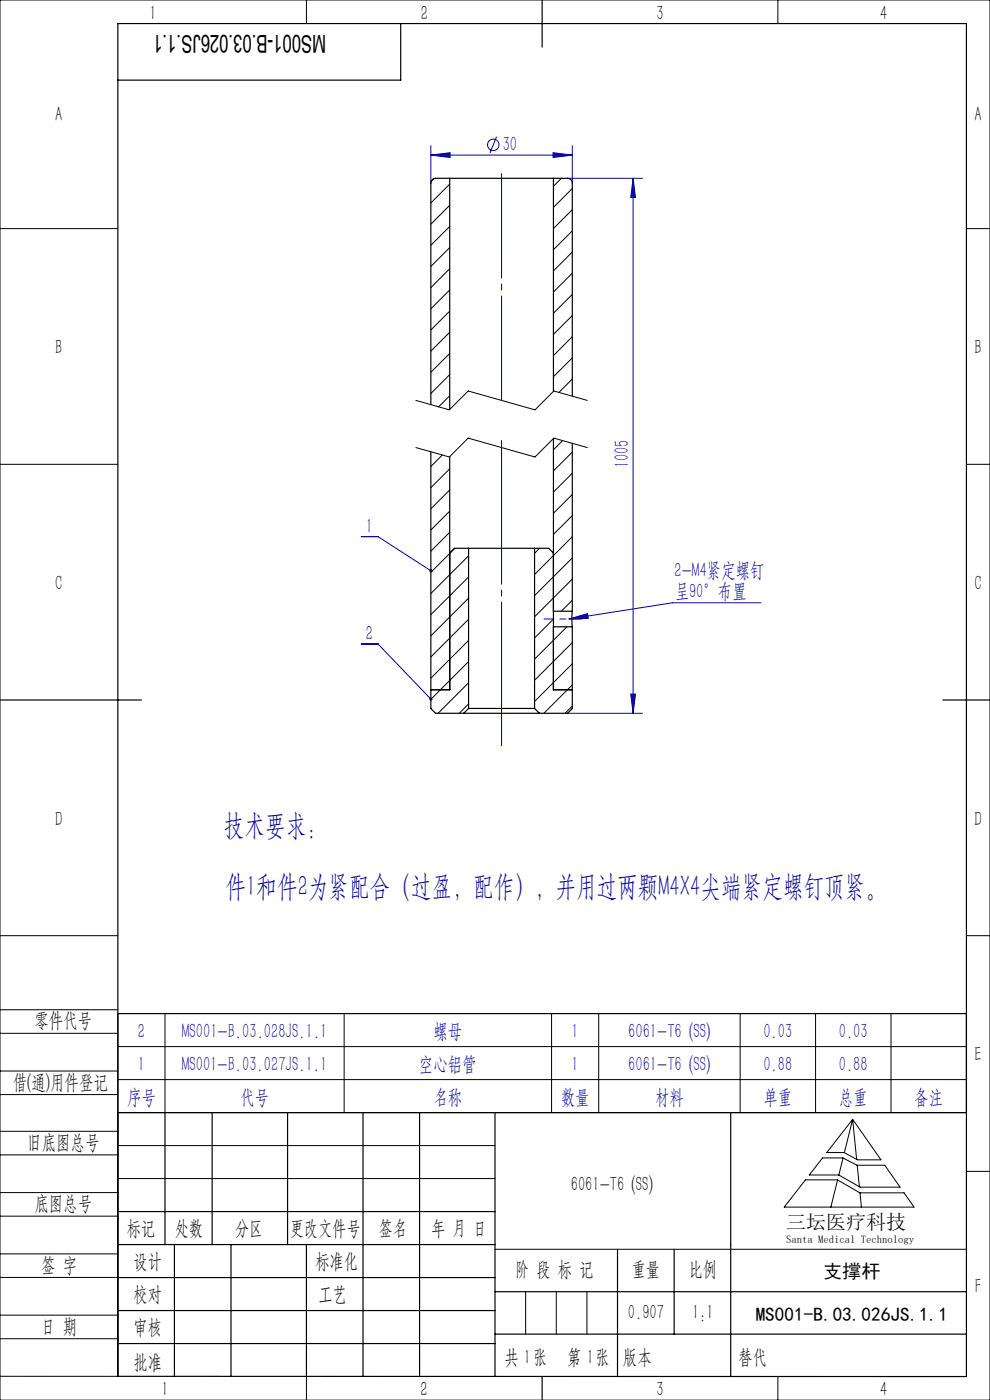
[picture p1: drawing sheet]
<svg xmlns="http://www.w3.org/2000/svg" width="210mm" height="297mm" viewBox="0 0 210 297" stroke-linecap="round" stroke-linejoin="round" font-family="sans-serif">
<g fill="none" stroke="#0000a0" stroke-width=".21">
<path d="M91.4 32.9l4.1-.5v1zM91.4 30.9v7.9M91.4 32.9h30M105.3 29l-1.4 3.5M117.3 32.4l4.1 .5-4.1 .5zM120.4 37.8h15.9M121.4 30.9v7.9M134.3 37.8l.5 4.1h-1zM134.3 37.8v113.5M76.7 113.8h3.4l11.3 7.3M76.7 136.6h3.4l11.3 11.7M120.7 131.3l3.9-1.1 .2 1z"/>
<path d="M161.4 127.9h-18.7l-22 3.4M120.4 151.3h15.9M133.8 147.2h1l-.5 4.1z"/>
<circle cx="104.6" cy="30.7" r="1.21"/>
</g>
<g fill="none" stroke="#000" stroke-width=".21">
<path d="M0 0h210v297h-210zM65 0v5M165 0v5M0 48.5h25M205 48.5h5M0 98.5h25M88.2 94.9l7.1 2 4-4 14.2 4 4-4 7.1 2M88.2 84.9l7.1 2 4-4 14.2 4 4-4 7.1 2M205 98.5h5M0 198.5h25M205 198.5h5M0 214.2h25"/>
<path d="M0 219.2h25M35 215v21M73 215v21M117 215v21M127 215v21M157 215v21M173 215v21M189 215v21M0 232.2h25M0 227.2h25M0 240h25M25 222h180"/>
<path d="M25 229h180M25 236v56h-25M180.9 237.5l6 8.6h-5l-2.9-1.6h-3.6zM180.9 237.5l-1.8 7M180.9 237.5l.8 8.5M0 245h25M0 258h25M0 253h25M25 243h80M25 250h80M170.9 250.3h6.7l4.8 2.8h9.4l2.1 3h-27.5zM174.5 245.6h4.3l3 1.6h5.9l3.2 4.7h-8.5l-4.5-2.6h-6.2z"/>
<path d="M177.7 250.3l-1.5 5.8M178.8 245.7l-.9 3.6M181.8 247.2l.5 4.6M182.4 253.1l.3 3M205 248.5h5M0 271h25M0 266h25M0 279h25M105 265h100M111.5 274v9M118 274v9M124.5 274v9"/>
<path d="M0 284h25M65 292v5M153.7 292h.1M165 292v5"/>
</g>
<g fill="none" stroke="#000" stroke-width=".25">
<path d="M85 5v12h-60M115 0v10M0 148.5h30M200 148.5h10M25 215h180M25 236h180M35 236v28M45 236v28M61 236v28M77 236v56M89 236v56M105 236v56"/>
<path d="M155 236v56M25 257h80M25 264h80M25 271h80M25 278h80M37 264v28M49 264v28M65 264v28M105 274h100M131 265v27M143 265v18M25 292h180v-287h-180v287"/>
<path d="M25 285h80M105 283h100M115 292v5"/>
</g>
<path d="M106.4 158.8v-65.9" fill="none" stroke="#0000a0" stroke-width=".21" stroke-dasharray="30.5 1.3 1.3 1.3" stroke-dashoffset="-.6"/>
<path d="M106.4 84.9v-48.1" fill="none" stroke="#0000a0" stroke-width=".21" stroke-dasharray="30.5 1.3 1.3 1.3" stroke-dashoffset="8.3"/>
<path d="M123.4 131.3h-8" fill="none" stroke="#0000a0" stroke-width=".21" stroke-dasharray="30.5 1.3 1.3 1.3" stroke-dashoffset="28.4"/>
<g fill="#0000a0">
<path d="M91.1 148.1l.1 .5h.4l-.2-.3 .2 .3 .1-.5-.4-.1zM91.1 120.9v.3l.1 .2 .5-.1-.3-.2 .3 .2-.1-.5zM120.7 131.3l3.9-1.1 .2 1z"/>
<path d="M91.4 32.9l4.1-.5v1zM117.3 32.4l4.1 .5-4.1 .5z"/>
<path d="M134.3 37.8l.5 4.1h-1zM133.8 147.2h1l-.5 4.1z"/>
</g>
<g fill="none" stroke="#000" stroke-width=".21">
<path d="M92.1 37.9l-.7 .6M95.4 39.1l-4 4M119.1 37.8l-1.7 1.7M121.4 40l-4 4M95.4 43.5l-4 4M95.4 48l-4 4M95.4 52.5l-4 4M95.4 57l-4 4M121.4 44.5l-4 4M121.4 49l-4 4M121.4 53.5l-4 4M121.4 58l-4 4"/>
<path d="M95.4 61.5l-4 4M95.4 66l-4 4M95.4 70.5l-4 4M95.4 75l-4 4M95.4 79.5l-4 4M121.4 62.5l-4 4M121.4 66.9l-4 4M121.4 71.4l-4 4M121.4 75.9l-4 4M93.8 96.5l-2.4 2.5M95.4 84l-2.4 2.3M95.4 99.5l-4 4"/>
<path d="M119.3 93.5l-1.9 1.9M121.4 80.4l-2.8 2.8M121.4 95.9l-4 4M95.4 103.9l-4 4M95.4 108.4l-4 4M95.4 112.9l-4 4M96.5 116.3l-5.1 5.1M99.4 117.9l-8 8M114.5 116.3l-1.1 1.1M121.4 100.4l-4 4M121.4 104.9l-4 4M121.4 109.4l-4 4"/>
<path d="M121.4 113.9l-8 8M121.4 118.4l-8 8M99.4 122.4l-8 8M99.4 126.9l-8 8M99.4 131.4l-8 8M99.4 135.9l-8 8M117.4 131.3l-4 4M120.3 133l-6.9 6.8M121.4 122.8l-8 8M121.4 127.3l-2.3 2.4M121.4 136.3l-8 8M99.4 140.4l-8 8"/>
<path d="M99.4 144.8l-6.5 6.5M99.4 149.3l-2 2M121.4 140.8l-8 8M121.4 145.3l-6 6M121.4 149.8l-1.5 1.5"/>
</g>
<g fill="none" stroke="#000" stroke-width=".25">
<path d="M95.4 37.8h22M95.4 37.8h-3a1 1 0 0 0-1 1v47M95.4 37.8v49.1M117.4 37.8h3a1 1 0 0 1 1 1v45.2M117.4 37.8v45.2M91.4 95.8v54.5l1 1h6M95.4 96.9v49.4h-4M117.4 93v53.3h4M121.4 94v35.7M99.4 116.3h14M99.4 116.3h-3l-1 1M99.4 116.3v34"/>
<path d="M113.4 116.3h3l1 1M113.4 116.3v34M117.4 133h4M117.4 129.7h4M121.4 129.7v3.3M121.4 133v17.3l-1 1h-6M98.4 151.3h16M99.4 150.3h14M99.4 150.3l-1 1M113.4 150.3l1 1"/>
</g>
<g font-size="6.3" fill="#0000a0">
<text x="47.5" y="177">技术要求：</text>
<text x="47.8" y="190.1">件1和件2为紧配合（过盈，配作），并用过两颗M4X4尖端紧定螺钉顶紧。</text>
</g>
<text font-size="5.2" x="69.2" y="7.3" transform="rotate(-180 69.2 7.3)">MS001-B.03.026JS.1.1</text>
<g font-size="4.4" fill="#010000">
<text x="31.7" y="4.1">1</text>
<text x="89.2" y="4.1">2</text>
<text x="139.2" y="4.1">3</text>
<text x="186.7" y="4.1">4</text>
<text x="156.6" y="289.5">替代</text>
</g>
<g font-size="4.4">
<text x="11.7" y="25.7">A</text>
<text x="206.7" y="25.7">A</text>
<text x="11.7" y="75.2">B</text>
<text x="206.7" y="75.2">B</text>
<text x="11.7" y="125.2">C</text>
<text x="206.7" y="125.2">C</text>
<text x="11.7" y="175.2">D</text>
<text x="206.7" y="175.2">D</text>
<text x="7.3" y="217.9">零件代号</text>
<text x="206.7" y="225.2">E</text>
<text x="2.7" y="231">借(通)用件登记</text>
<text x="5.8" y="243.7">旧底图总号</text>
<text x="7.3" y="256.8">底图总号</text>
<text x="121.1" y="252.6">6061-T6 (SS)</text>
<text x="26.9" y="261.9">标记</text>
<text x="37.1" y="261.9">处数</text>
<text x="49.9" y="261.9">分区</text>
<text x="61.5" y="261.9">更改文件号</text>
<text x="80.4" y="261.9">签名</text>
<text x="91.5" y="261.9">年 月 日</text>
<text x="8.7" y="269.8">签 字</text>
<text x="28.3" y="268.9">设计</text>
<text x="66.9" y="268.9">标准化</text>
<text x="109.3" y="270.8">阶 段 标 记</text>
<text x="134" y="270.8">重量</text>
<text x="146.1" y="270.8">比例</text>
<text x="206.8" y="274.2">F</text>
<text x="28.3" y="276">校对</text>
<text x="67.6" y="276">工艺</text>
<text x="133.2" y="279.8">0.907</text>
<text x="146.8" y="279.8">1:1</text>
<text x="8.7" y="282.9">日 期</text>
<text x="28.3" y="283">审核</text>
<text x="28.3" y="290.4">批准</text>
<text x="107" y="289.5">共 张</text>
<text x="111.1" y="289.5">1</text>
<text x="120.3" y="289.5">第 张</text>
<text x="124.5" y="289.5">1</text>
<text x="132.1" y="289.5">版本</text>
<text x="34.2" y="296.2">1</text>
<text x="89.2" y="296.2">2</text>
<text x="139.2" y="296.2">3</text>
<text x="186.7" y="296.2">4</text>
</g>
<g font-size="4.4" fill="#0000a0">
<text x="106.6" y="32">30</text>
<text x="133.4" y="99.3" transform="rotate(-90 133.4 99.3)">1005</text>
<text x="77.6" y="113.1">1</text>
<text x="143.1" y="122.4">2-M4紧定螺钉</text>
<text x="143.1" y="126.8">呈90°布置</text>
<text x="77.6" y="135.8">2</text>
<text x="29.2" y="220.2">2</text>
<text x="38.5" y="220.2">MS001-B.03.028JS.1.1</text>
<text x="91.9" y="220.2">螺母</text>
<text x="121.2" y="220.2">1</text>
<text x="133.3" y="220.2">6061-T6 (SS)</text>
<text x="161.9" y="220.2">0.03</text>
<text x="177.9" y="220.2">0.03</text>
<text x="29.2" y="227.2">1</text>
<text x="38.5" y="227.2">MS001-B.03.027JS.1.1</text>
<text x="88.9" y="227.2">空心铝管</text>
<text x="121.2" y="227.2">1</text>
<text x="133.3" y="227.2">6061-T6 (SS)</text>
<text x="161.9" y="227.2">0.88</text>
<text x="177.9" y="227.2">0.88</text>
<text x="26.9" y="234.2">序号</text>
<text x="50.9" y="234.2">代号</text>
<text x="91.9" y="234.2">名称</text>
<text x="118.9" y="234.2">数量</text>
<text x="138.9" y="234.2">材料</text>
<text x="161.9" y="234.2">单重</text>
<text x="177.9" y="234.2">总重</text>
<text x="193.9" y="234.2">备注</text>
</g>
<text font-size="4.2" x="166.8" y="260.7">三坛医疗科技</text>
<g font-size="4.1">
<text x="174.6" y="271.1">支撑杆</text>
<text x="160.3" y="280.2">MS001-B.03.026JS.1.1</text>
</g>
<text font-size="2.3" x="166.8" y="263.6">Santa Medical Technology</text>
</svg>
